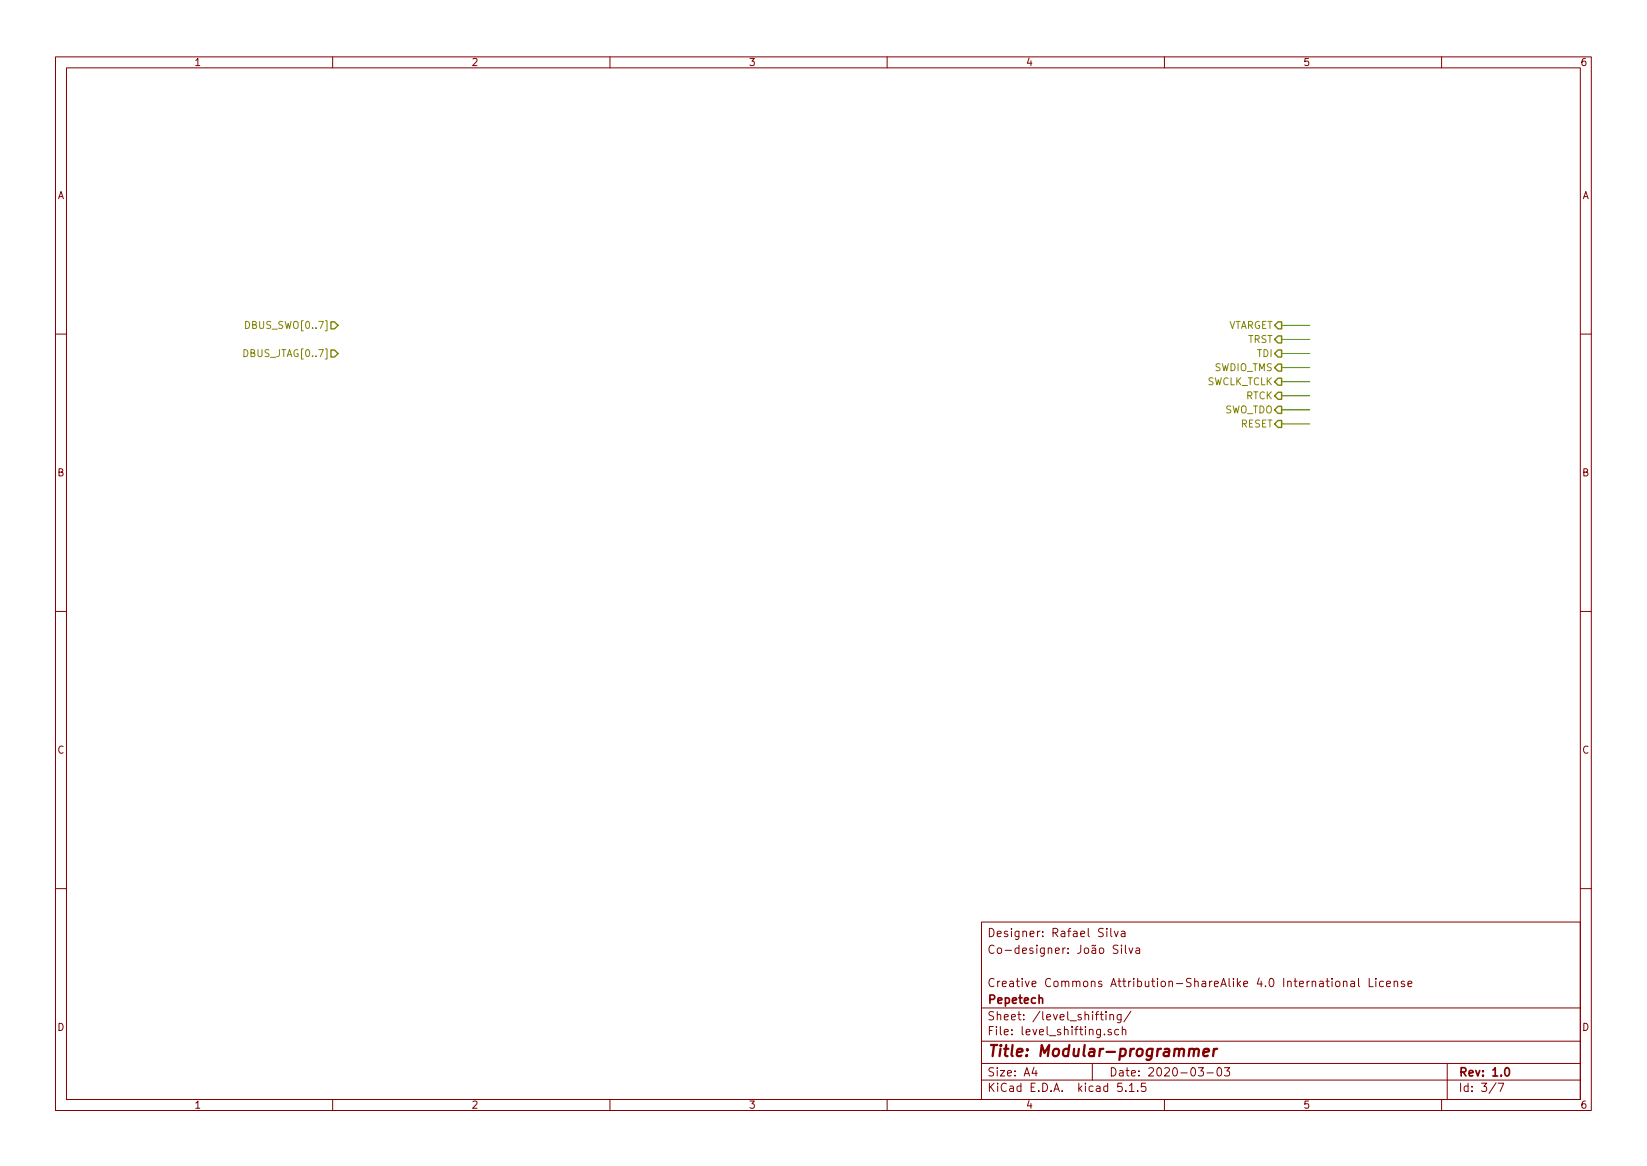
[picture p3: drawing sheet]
EESchema Schematic File Version 4
EELAYER 30 0
EELAYER END
$Descr A4 11693 8268
encoding utf-8
Sheet 3 7
Title "Modular-programmer"
Date "2020-03-03"
Rev "1.0"
Comp "Pepetech"
Comment1 "Creative Commons Attribution-ShareAlike 4.0 International License"
Comment2 ""
Comment3 "Co-designer: João Silva"
Comment4 "Designer: Rafael Silva"
$EndDescr
Text HLabel 9100 2300 0    50   Output ~ 0
VTARGET
Text HLabel 9100 2400 0    50   Output ~ 0
TRST
Text HLabel 9100 2500 0    50   Output ~ 0
TDI
Text HLabel 9100 2600 0    50   Output ~ 0
SWDIO_TMS
Text HLabel 9100 2700 0    50   Output ~ 0
SWCLK_TCLK
Text HLabel 9100 2800 0    50   Output ~ 0
RTCK
Text HLabel 9100 2900 0    50   Output ~ 0
SWO_TDO
Text HLabel 9100 3000 0    50   Output ~ 0
RESET
Wire Wire Line
	9100 3000 9300 3000
Wire Wire Line
	9100 2400 9300 2400
Wire Wire Line
	9100 2500 9300 2500
Wire Wire Line
	9100 2600 9300 2600
Wire Wire Line
	9100 2700 9300 2700
Wire Wire Line
	9100 2800 9300 2800
Wire Wire Line
	9100 2900 9300 2900
Wire Wire Line
	9100 2300 9300 2300
Text HLabel 2400 2300 0    50   Input ~ 0
DBUS_SWO[0..7]
Text HLabel 2400 2500 0    50   Input ~ 0
DBUS_JTAG[0..7]
$EndSCHEMATC
